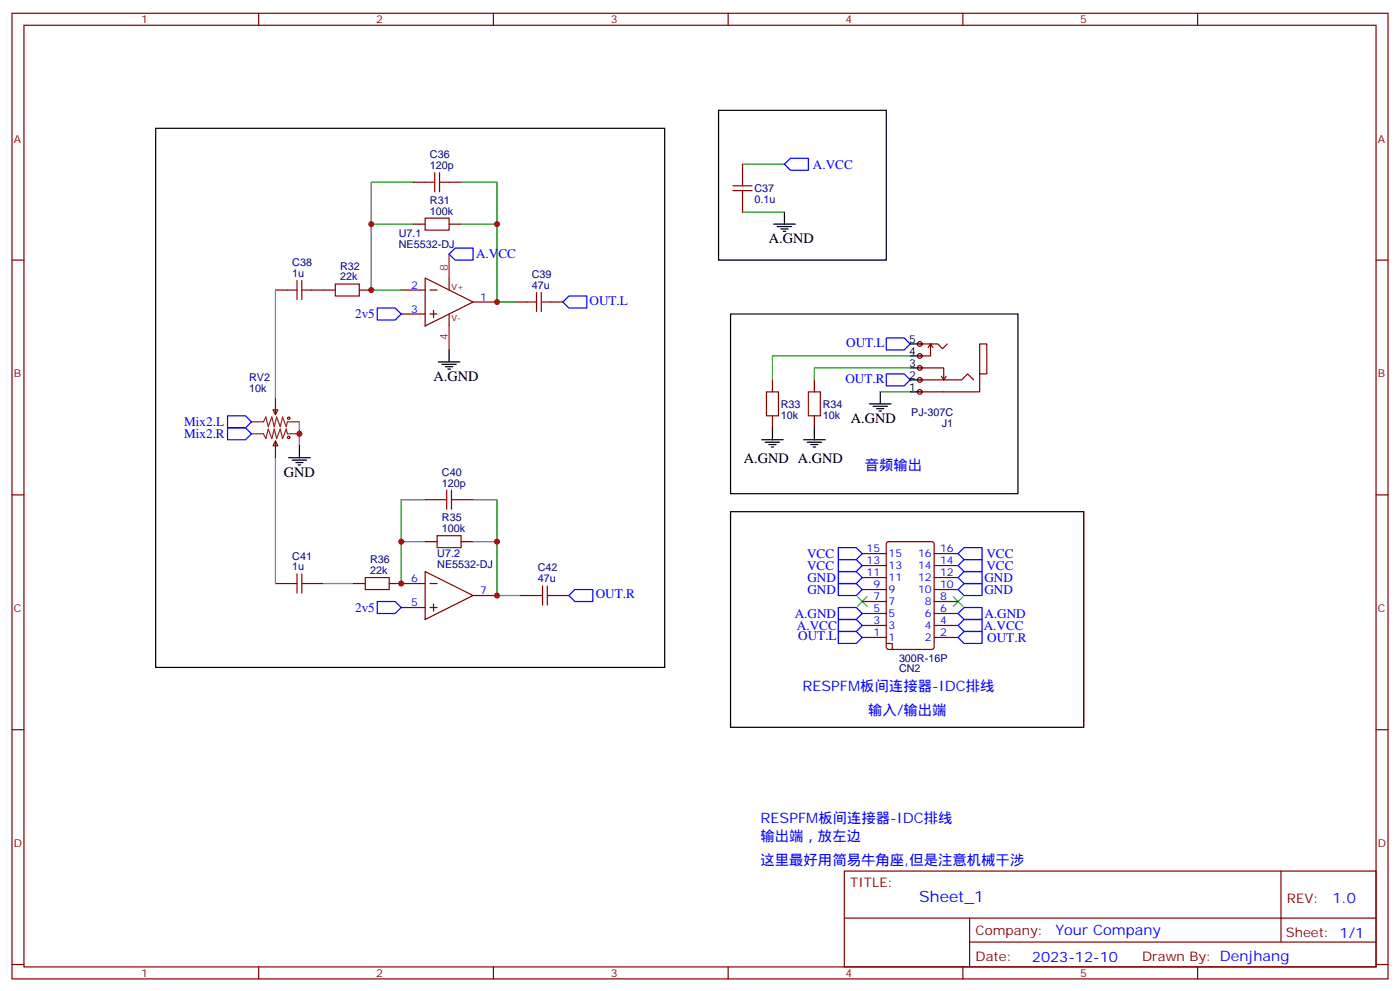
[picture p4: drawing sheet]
<svg xmlns="http://www.w3.org/2000/svg" width="412mm" height="292mm" viewBox="0 0 412 292" stroke-linecap="round" stroke-linejoin="round" font-family="sans-serif">
<g fill="none" stroke="#870000" stroke-width=".35">
<path d="M3.5 3.9h405.4v284.4h-405.4zM7.1 7.4h398.2v277.3h-398.2zM76.2 3.9v3.5M145.3 3.9v3.5M214.5 3.9v3.5M283.6 3.9v3.5M352.8 3.9v3.5M121.7 53.7h3.5M132.3 53.7h3.5M3.5 76.6h3.6M121.7 66h3.5M132.3 66h3.5"/>
<path d="M405.3 76.6h3.6M81.1 85.4h3.6M91.7 85.4h7.1M105.8 85.4h3.6M118.2 85.4h7M118.2 92.5h7M125.2 81.9l14.1 7-14.1 7.1zM126.6 85.4h2.2M126.6 92.5h2.2M127.7 91.4v2.1M132.3 81.9v3.5M132.3 92.5v3.5"/>
<path d="M139.3 88.9h7.1M151.7 88.9h3.5M162.3 88.9h3.5M81.1 117.2v4.9M80.4 120.7h1.4l-.7 1.4zM81.1 129.9l.7 1.4h-1.4zM81.1 129.9v4.9M3.5 145.7h3.6M125.2 159.5h3.6M125.2 147.1h3.6M135.8 159.5h3.5M135.8 147.1h3.5"/>
<path d="M405.3 145.7h3.6M81.1 171.8h3.6M91.7 171.8h3.5M104.1 171.8h3.5M114.7 171.8h10.5M118.2 178.9h7M125.2 168.3l14.1 7.1-14.1 7zM126.6 171.8h2.2M126.6 178.9h2.2M127.7 177.8v2.2M139.3 175.4h7.1M153.5 175.4h3.5"/>
<path d="M164 175.4h3.6M3.5 214.9h3.6M405.3 214.9h3.6M248.7 256.5h156.6v28.2h-156.6zM377.3 256.5v20.9M248.7 270.4h156.5M285.6 277.4h119.6M285.6 270.4v14.1M3.5 284h3.6M76.2 284.7v3.6M145.3 284.7v3.6M214.5 284.7v3.6"/>
<path d="M283.6 284.7v3.6M352.8 284.7v3.6M405.3 284h3.6"/>
</g>
<g fill="none" stroke="#a10000" stroke-width=".35">
<path d="M125.2 53.7h2.9M128.1 50.8v5.7M129.5 53.7h2.8M129.5 50.8v5.7M125.2 64.2h7.1v3.6h-7.1zM84.7 85.4h2.8M87.5 82.6v5.6M88.9 82.6v5.6M88.9 85.4h2.8M98.8 83.6h7v3.6h-7zM155.2 88.9h2.8M158 86.1v5.7"/>
<path d="M159.5 88.9h2.8M159.5 86.1v5.7M128.8 157.7h7v3.6h-7zM128.8 147.1h2.8M131.6 144.3v5.7M133 147.1h2.8M133 144.3v5.7M84.7 171.8h2.8M87.5 169v5.7M88.9 171.8h2.8M88.9 169v5.7M107.6 170.1h7.1v3.5h-7.1z"/>
<path d="M157 175.4h2.8M159.8 172.5v5.7M161.2 175.4h2.8M161.2 172.5v5.7"/>
<circle cx="85" cy="123.2" r=".35"/>
<circle cx="85" cy="128.8" r=".35"/>
</g>
<path d="M74.1 124.2h3.5l.7-1.4 .7 2.8 1.1-2.8 .7 2.8 .7-2.8 1 2.8 .8-2.8 1 2.8 .4-1.4h3.5M74.1 127.7h3.5l.7 1.5 .7-2.9 1.1 2.9 .7-2.9 .7 2.9 1-2.9 .8 2.9 1-2.9 .4 1.4h3.5" fill="none" stroke="#8c2424" stroke-width=".35"/>
<path d="M132.3 74.8l1.8-1.7h5.2v3.5h-5.2zM111.1 90.7h5.3l1.8 1.8-1.8 1.7h-5.3zM165.8 88.9l1.8-1.7h5.3v3.5h-5.3zM261.1 99.5h5.2l1.8 1.8-1.8 1.7h-5.2zM261.1 110.1h5.2l1.8 1.8-1.8 1.7h-5.2zM111.1 177.1h5.3l1.8 1.8-1.8 1.8h-5.3zM169.3 173.6h5.3v3.5h-5.3l-1.7-1.7z" fill="none" stroke="#00f" stroke-width=".35"/>
<path d="M132.3 74.8v7.1M132.3 96v7" fill="none" stroke="#f00" stroke-width=".35"/>
<path d="M121.7 53.7h-12.3v12.3M135.8 53.7h10.6v12.3M121.7 66h-12.3v19.4h8.8M135.8 66h10.6v22.9h5.3M118.2 159.5h7M125.2 147.1h-7v24.7M139.3 159.5h7.1v15.9h7.1M139.3 147.1h7.1v12.4" fill="none" stroke="#008700" stroke-width=".35"/>
<path d="M256.1 118.9h6.4M257.2 119.6h4.2M259.3 115.4v3.5M258.2 120.3h2.1M258.9 121h.7" fill="none" stroke="#000" stroke-width=".35"/>
<g fill="#f0f0f0" stroke="#870000" stroke-width=".35">
<circle cx="270.9" cy="101.3" r=".71"/>
<circle cx="270.9" cy="104.8" r=".71"/>
<circle cx="270.9" cy="108.3" r=".71"/>
<circle cx="270.9" cy="111.9" r=".71"/>
<circle cx="270.9" cy="115.4" r=".71"/>
</g>
<g fill="none" stroke="#000" stroke-width=".35">
<path d="M45.9 37.8h149.9v158.7h-149.9zM211.7 32.5h49.4v44.1h-49.4zM227.9 66h6.3M229 66.7h4.2M230 67.4h2.1M230.7 68.1h.7M231.1 62.5v3.5M215.2 92.5h84.7v52.9h-84.7zM129.1 106.6h6.4M130.2 107.3h4.2M131.2 108h2.1M131.9 108.7h.7"/>
<path d="M132.3 103v3.6M268.1 115.4h3.5M268.1 111.9h3.5M268.1 108.3h3.5M268.1 104.8h3.5M268.1 101.3h3.5M85 134.8h6.4M86.1 135.5h4.2M87.1 136.2h2.2M87.8 136.9h.7M88.2 131.3v3.5M224.4 129.5h6.3"/>
<path d="M225.4 130.2h4.3M226.5 130.9h2.1M227.2 131.6h.7M227.5 126v3.5M236.7 129.5h6.4M237.8 130.2h4.2M238.8 130.9h2.1M239.5 131.6h.7M239.9 126v3.5M215.2 150.7h104.1v63.5h-104.1z"/>
</g>
<g fill="none" stroke="#870000" stroke-width=".35">
<path d="M218.7 48.4v3.5M218.7 58.9v3.6M227.5 111.9v3.5M239.9 111.9v3.5M270.9 111.9h12.4l1.7-1.8 1.8 1.8M270.9 108.3h7.1v3.6M270.9 101.3h5.3l1.4 1.4 1.4-1.4M274.1 101.3v3.5h-3.2M274.1 101.3l.7 1M274.1 101.3l-.7 1M277.3 110.8l.7 1.1M278.7 110.8l-.7 1.1"/>
<path d="M288.6 110.1v-8.8h2.1v8.8h-2.1v5.3h-17.7M227.5 122.4v3.6M239.9 122.4v3.6M261.3 159.7l.5-.2h12.7l.6 .4 .1 30.6-.5 .7h-12.9l-.7-.4v-30.6zM254 177.1h7.1M254 173.6h7.1M254 170.1h7.1M254 166.5h7.1M254 163h7.1M275.2 177.1h7M275.2 173.6h7M275.2 170.1h7"/>
<path d="M275.2 166.5h7M275.2 163h7M254 187.7h7.1M254 184.2h7.1M254 180.7h7.1M261.1 189.5h1.7v1.7M275.2 187.7h7M275.2 184.2h7M275.2 180.7h7"/>
</g>
<path d="M215.9 56.1h5.6M215.9 54.7h5.6M218.7 51.9v2.8M218.7 56.1v2.8M225.8 115.4h3.5v7h-3.5zM238.1 115.4h3.6v7h-3.6z" fill="none" stroke="#a10000" stroke-width=".35"/>
<path d="M218.7 48.4h12.4M218.7 62.5h12.4M81.1 85.4v31.8M259.3 115.4h8.8M268.1 104.8h-40.6v7.1M268.1 108.3h-28.2v3.6M81.1 134.8v37M88.2 124.2v7.1M95.2 171.8h8.9" fill="none" stroke="#008700" stroke-width=".35"/>
<g fill="none" stroke="#00f" stroke-width=".35">
<path d="M232.8 46.6h5.3v3.5h-5.3l-1.7-1.7zM67 122.4h5.3l1.8 1.8-1.8 1.8h-5.3zM67 126h5.3l1.8 1.7-1.8 1.8h-5.3zM246.9 168.3h5.3l1.8 1.8-1.8 1.7h-5.3zM246.9 171.8h5.3l1.8 1.8-1.8 1.8h-5.3zM246.9 178.9h5.3l1.8 1.8-1.8 1.7h-5.3zM246.9 161.3h5.3l1.8 1.7-1.8 1.8h-5.3zM246.9 164.8h5.3l1.8 1.7-1.8 1.8h-5.3zM282.2 173.6l1.8-1.8h5.3v3.6h-5.3zM282.2 170.1l1.8-1.8h5.3v3.5h-5.3zM282.2 163l1.8-1.7h5.3v3.5h-5.3zM284 164.8h5.3v3.5h-5.3l-1.8-1.8z"/>
<path d="M246.9 182.4h5.3l1.8 1.8-1.8 1.7h-5.3zM246.9 185.9h5.3l1.8 1.8-1.8 1.8h-5.3zM282.2 180.7l1.8-1.8h5.3v3.5h-5.3zM282.2 184.2l1.8-1.8h5.3v3.5h-5.3zM282.2 187.7l1.8-1.8h5.3v3.6h-5.3z"/>
</g>
<path d="M252.6 175.7l2.8 2.8M255.4 175.7l-2.8 2.8M280.8 175.7l2.8 2.8M283.6 175.7l-2.8 2.8" fill="none" stroke="#3c3" stroke-width=".35"/>
<g fill="#c00">
<circle cx="88.2" cy="127.7" r=".88"/>
<circle cx="146.4" cy="88.9" r=".88"/>
<circle cx="109.4" cy="66" r=".88"/>
<circle cx="146.4" cy="66" r=".88"/>
<circle cx="118.2" cy="171.8" r=".88"/>
<circle cx="146.4" cy="175.4" r=".88"/>
<circle cx="146.4" cy="159.5" r=".88"/>
<circle cx="118.2" cy="159.5" r=".88"/>
<circle cx="109.4" cy="85.4" r=".88"/>
</g>
<text font-size="4.6" fill="#00f" x="270.8" y="265.5">Sheet_1</text>
<g font-size="4.2">
<text x="226.5" y="71.6">A.GND</text>
<text x="127.7" y="112.2">A.GND</text>
<text x="250.6" y="124.6">A.GND</text>
<text x="219.1" y="136.2">A.GND A.GND</text>
<text x="83.6" y="140.4">GND</text>
</g>
<g font-size="4.2" fill="#00f">
<text x="254.7" y="138.3">音频输出</text>
<text x="236.4" y="203.6">RESPFM板间连接器-IDC排线</text>
<text x="255.8" y="210.6">输入/输出端</text>
<text x="224" y="242.4">RESPFM板间连接器-IDC排线</text>
<text x="224" y="247.7">输出端，放左边</text>
<text x="224" y="254.7">这里最好用简易牛角座,但是注意机械干涉</text>
<text x="392.5" y="265.8">1.0</text>
<text x="310.9" y="275.3">Your Company</text>
<text x="304" y="283.1">2023-12-10</text>
</g>
<g font-size="3.9" fill="#00f">
<text x="239.5" y="49.7">A.VCC</text>
<text x="140.2" y="76">A.VCC</text>
<text x="173.7" y="89.8">OUT.L</text>
<text x="104.6" y="93.7">2v5</text>
<text x="249.3" y="102.1">OUT.L</text>
<text x="249" y="112.7">OUT.R</text>
<text x="54.3" y="125.4">Mix2.L</text>
<text x="54.2" y="129">Mix2.R</text>
<text x="237.7" y="164.3">VCC</text>
<text x="237.7" y="167.8">VCC</text>
<text x="290.6" y="167.8">VCC</text>
<text x="290.6" y="164.3">VCC</text>
<text x="237.9" y="171.3">GND</text>
<text x="290" y="171.3">GND</text>
<text x="175.5" y="176.2">OUT.R</text>
<text x="237.9" y="174.9">GND</text>
<text x="290" y="174.9">GND</text>
<text x="104.6" y="180.2">2v5</text>
<text x="234.1" y="181.9">A.GND</text>
<text x="234.8" y="185.5">A.VCC</text>
<text x="289.8" y="185.5">A.VCC</text>
<text x="290" y="181.9">A.GND</text>
<text x="235.2" y="188.6">OUT.L</text>
<text x="290.8" y="189">OUT.R</text>
</g>
<g font-size="3.9" fill="#800">
<text x="250.5" y="261.1">TITLE:</text>
<text x="379.1" y="265.8">REV:</text>
<text x="287.4" y="275.3">Company:</text>
<text x="378.7" y="275.9">Sheet: 1/1</text>
<text x="287.4" y="283">Date:</text>
<text x="336.4" y="283.1">Drawn By: Denjhang</text>
</g>
<g font-size="3.2" fill="#800">
<text x="41.6" y="6.9">1</text>
<text x="110.8" y="6.9">2</text>
<text x="179.9" y="6.9">3</text>
<text x="249.1" y="6.9">4</text>
<text x="318.2" y="6.9">5</text>
<text x="4.1" y="42">A</text>
<text x="405.9" y="42">A</text>
<text x="4.1" y="111.2">B</text>
<text x="405.9" y="111.2">B</text>
<text x="4.1" y="180.3">C</text>
<text x="405.9" y="180.3">C</text>
<text x="4.1" y="249.4">D</text>
<text x="405.9" y="249.4">D</text>
<text x="41.6" y="287.7">1</text>
<text x="110.8" y="287.7">2</text>
<text x="179.9" y="287.7">3</text>
<text x="249.1" y="287.7">4</text>
<text x="318.2" y="287.7">5</text>
</g>
<g font-size="3.2" fill="#000080">
<text x="126.7" y="46.6">C36</text>
<text x="126.7" y="49.8">120p</text>
<text x="222.2" y="59.7">0.1u</text>
<text x="222.2" y="56.6">C37</text>
<text x="126.7" y="63.2">100k</text>
<text x="126.7" y="60">R31</text>
<text x="117.5" y="69.9">U7.1</text>
<text x="117.5" y="73.1">NE5532-DJ</text>
<text x="86.1" y="81.5">1u</text>
<text x="86.1" y="78.4">C38</text>
<text x="100.2" y="82.6">22k</text>
<text x="100.2" y="79.4">R32</text>
<text x="156.6" y="81.8">C39</text>
<text x="156.6" y="85.1">47u</text>
<text x="73.4" y="112.2">RV2</text>
<text x="73.4" y="115.4">10k</text>
<text x="230" y="123.3">10k</text>
<text x="230" y="120.1">R33</text>
<text x="242.4" y="123.3">10k</text>
<text x="242.4" y="120.1">R34</text>
<text x="268.4" y="122.6">PJ-307C</text>
<text x="277.4" y="125.8">J1</text>
<text x="130.2" y="143.3">120p</text>
<text x="130.2" y="140.1">C40</text>
<text x="130.2" y="153.5">R35</text>
<text x="130.2" y="156.7">100k</text>
<text x="86.1" y="168">1u</text>
<text x="86.1" y="164.8">C41</text>
<text x="109" y="165.8">R36</text>
<text x="128.8" y="167.2">NE5532-DJ</text>
<text x="128.8" y="164">U7.2</text>
<text x="109" y="169">22k</text>
<text x="158.4" y="171.5">47u</text>
<text x="158.4" y="168.3">C42</text>
<text x="264.8" y="194.8">300R-16P</text>
<text x="264.8" y="197.9">CN2</text>
</g>
<g font-size="3.2" fill="#f00">
<text x="131.9" y="79.8" transform="rotate(-90 131.9 79.8)">8</text>
<text x="131.9" y="100.1" transform="rotate(-90 131.9 100.1)">4</text>
</g>
<g font-size="3.2" fill="#00f">
<text x="121.1" y="85.1">2</text>
<text x="141.5" y="88.6">1</text>
<text x="121.1" y="92.1">3</text>
<text x="255.3" y="166.2">13</text>
<text x="255.3" y="162.7">15</text>
<text x="261.8" y="167.6">13</text>
<text x="261.8" y="164.1">15</text>
<text x="270.4" y="167.6">14</text>
<text x="270.4" y="164.1">16</text>
<text x="276.9" y="166.2">14</text>
<text x="276.9" y="162.7">16</text>
<text x="121.1" y="171.5">6</text>
<text x="255.3" y="169.7">11</text>
<text x="257.3" y="173.2">9</text>
<text x="261.8" y="171.1">11</text>
<text x="270.4" y="171.1">12</text>
<text x="276.9" y="173.2">10</text>
<text x="276.9" y="169.7">12</text>
<text x="121.1" y="178.5">5</text>
<text x="141.5" y="175">7</text>
<text x="257.3" y="176.8">7</text>
<text x="261.8" y="178.2">7</text>
<text x="261.8" y="174.7">9</text>
<text x="270.4" y="174.7">10</text>
<text x="272.4" y="178.2">8</text>
<text x="276.9" y="176.8">8</text>
<text x="257.3" y="183.8">3</text>
<text x="257.3" y="180.3">5</text>
<text x="261.8" y="185.2">3</text>
<text x="261.8" y="181.7">5</text>
<text x="272.4" y="185.2">4</text>
<text x="272.4" y="181.7">6</text>
<text x="276.9" y="183.8">4</text>
<text x="276.9" y="180.3">6</text>
<text x="257.3" y="187.4">1</text>
<text x="261.8" y="188.8">1</text>
<text x="272.4" y="188.8">2</text>
<text x="276.9" y="187.4">2</text>
</g>
<g font-size="3.2">
<text x="267.9" y="100.9">5</text>
<text x="267.9" y="108">3</text>
<text x="267.9" y="104.5">4</text>
<text x="267.9" y="111.5">2</text>
<text x="267.9" y="115">1</text>
</g>
<g font-size="2.5" fill="#800">
<text x="133" y="85.4">V+</text>
<text x="133" y="94.6">V-</text>
</g>
</svg>
